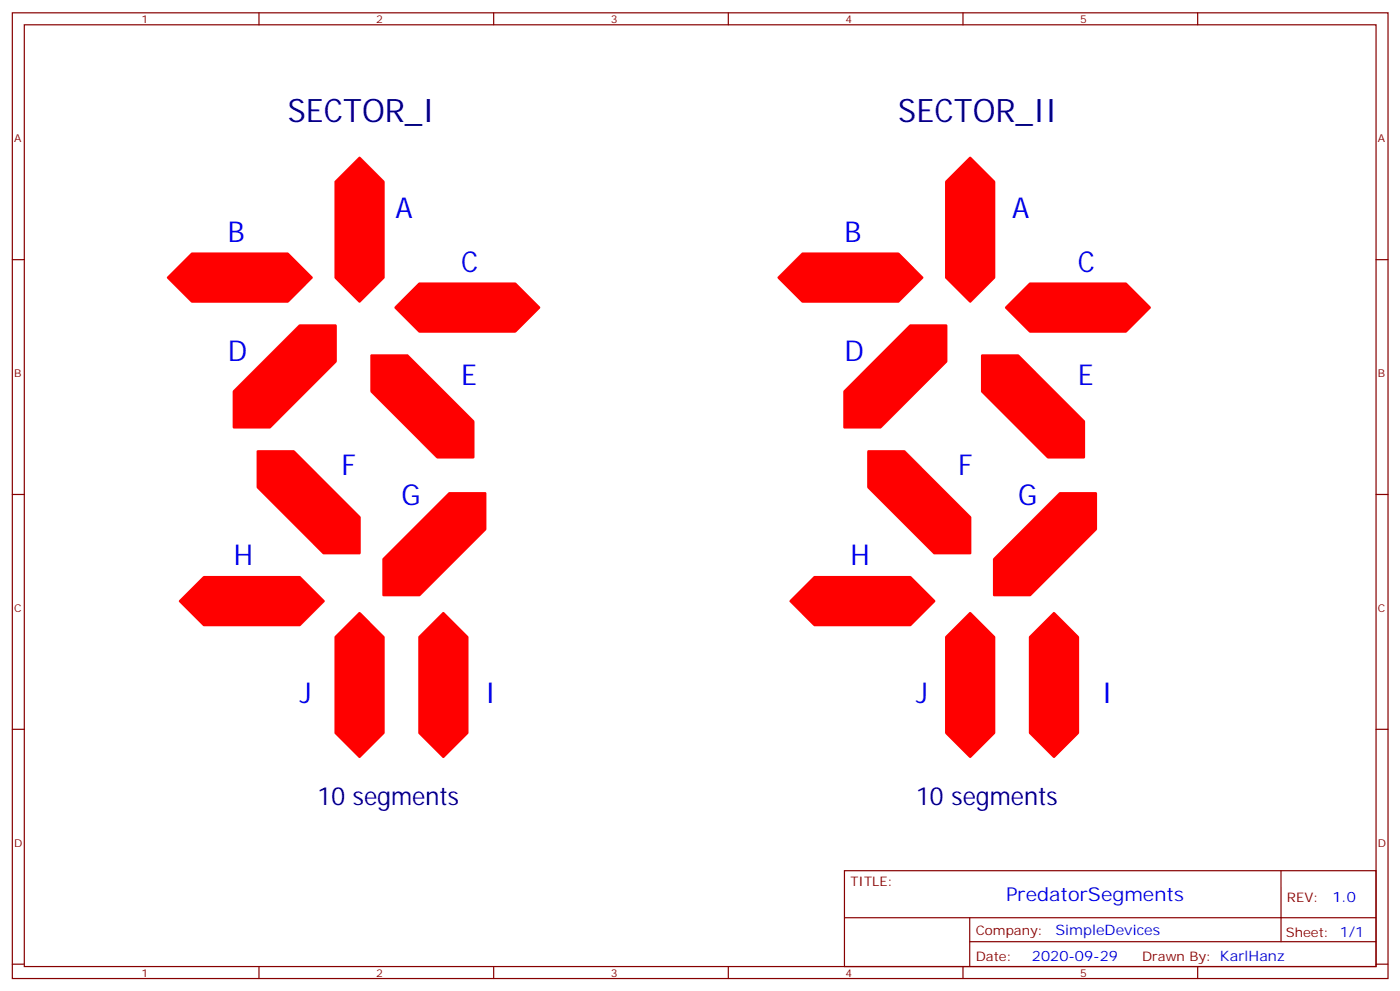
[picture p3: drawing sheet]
<svg xmlns="http://www.w3.org/2000/svg" width="413mm" height="292mm" viewBox="0 0 413 292" stroke-linecap="round" stroke-linejoin="round" font-family="sans-serif">
<g fill="none" stroke="#870000" stroke-width=".35">
<path d="M3.6 3.8h405.4v284.3h-405.4zM7.2 7.3h398.2v277.3h-398.2zM76.3 3.8v3.5M145.5 3.8v3.5M214.6 3.8v3.5M283.7 3.8v3.5M352.9 3.8v3.5M3.6 76.4h3.6M405.4 76.4h3.6M3.6 145.6h3.6M405.4 145.6h3.6M3.6 214.7h3.6"/>
<path d="M405.4 214.7h3.6M248.8 256.4h156.6v28.2h-156.6zM377.4 256.4v20.9M248.8 270.2h156.5M285.7 277.3h119.6M285.7 270.2v14.1M3.6 283.9h3.6M76.3 284.6v3.5M145.5 284.6v3.5M214.6 284.6v3.5M283.7 284.6v3.5M352.9 284.6v3.5"/>
<path d="M405.4 283.9h3.6"/>
</g>
<g fill="#f00" stroke="#f00" stroke-width=".71">
<path d="M98.9 53.5l7-7 7.1 7v28.2l-7.1 7.1-7-7.1z"/>
<path d="M98.9 187.6l7-7.1 7.1 7.1v28.2l-7.1 7-7-7z"/>
<path d="M123.6 187.6l7-7.1 7.1 7.1v28.2l-7.1 7-7-7z"/>
<path d="M53 177l7.1-7.1h28.2l7.1 7.1-7.1 7h-28.2z"/>
<path d="M49.5 81.7l7.1-7h28.2l7 7-7 7.1h-28.2z"/>
<path d="M116.5 90.6l7.1-7.1h28.2l7.1 7.1-7.1 7h-28.2z"/>
<path d="M88.3 95.8h10.6v10.6l-19.4 19.4h-10.6v-10.5z"/>
<path d="M132.4 145.2h10.6v10.6l-19.4 19.4h-10.6v-10.6z"/>
<path d="M109.5 104.7h10.6l19.4 19.4v10.6h-10.6l-19.4-19.4z"/>
<path d="M76 132.9h10.5l19.4 19.4v10.6h-10.5l-19.4-19.4z"/>
<path d="M278.8 53.5l7.1-7 7 7v28.2l-7 7.1-7.1-7.1z"/>
<path d="M278.8 187.6l7.1-7.1 7 7.1v28.2l-7 7-7.1-7z"/>
<path d="M303.5 187.6l7.1-7.1 7 7.1v28.2l-7 7-7.1-7z"/>
<path d="M232.9 177l7.1-7.1h28.2l7.1 7.1-7.1 7h-28.2z"/>
<path d="M229.4 81.7l7.1-7h28.2l7 7-7 7.1h-28.2z"/>
<path d="M296.4 90.6l7.1-7.1h28.2l7.1 7.1-7.1 7h-28.2z"/>
<path d="M268.2 95.8h10.6v10.6l-19.4 19.4h-10.6v-10.5z"/>
<path d="M292.9 164.6l19.4-19.4h10.6v10.6l-19.4 19.4h-10.6z"/>
<path d="M289.4 104.7h10.6l19.4 19.4v10.6h-10.6l-19.4-19.4z"/>
<path d="M255.9 132.9h10.6l19.4 19.4v10.6h-10.6l-19.4-19.4z"/>
</g>
<g font-size="9.5" fill="#000080">
<text x="84.8" y="35.9">SECTOR_I</text>
<text x="264.7" y="35.9">SECTOR_II</text>
</g>
<g font-size="8.5" fill="#00f">
<text x="116.5" y="64.1">A</text>
<text x="298.2" y="64.1">A</text>
<text x="67.1" y="71.2">B</text>
<text x="248.8" y="71.2">B</text>
<text x="135.9" y="80">C</text>
<text x="317.6" y="80">C</text>
<text x="67.1" y="106.4">D</text>
<text x="248.8" y="106.4">D</text>
<text x="135.9" y="113.5">E</text>
<text x="317.6" y="113.5">E</text>
<text x="100.6" y="139.9">F</text>
<text x="282.3" y="139.9">F</text>
<text x="118.3" y="148.8">G</text>
<text x="300" y="148.8">G</text>
<text x="68.9" y="166.4">H</text>
<text x="250.6" y="166.4">H</text>
<text x="88.3" y="207">J</text>
<text x="143" y="207">I</text>
<text x="270" y="207">J</text>
<text x="324.7" y="207">I</text>
</g>
<g font-size="7.4" fill="#000080">
<text x="93.6" y="237">10 segments</text>
<text x="270" y="237">10 segments</text>
</g>
<text font-size="5.6" fill="#00f" x="296.4" y="265.2">PredatorSegments</text>
<g font-size="4.2" fill="#00f">
<text x="392.6" y="265.6">1.0</text>
<text x="311" y="275.2">SimpleDevices</text>
<text x="304.1" y="283">2020-09-29</text>
</g>
<g font-size="3.9" fill="#800">
<text x="250.6" y="260.9">TITLE:</text>
<text x="379.2" y="265.6">REV:</text>
<text x="287.5" y="275.1">Company:</text>
<text x="378.9" y="275.8">Sheet: 1/1</text>
<text x="287.5" y="282.8">Date:</text>
<text x="336.5" y="282.9">Drawn By: KarlHanz</text>
</g>
<g font-size="3.2" fill="#800">
<text x="41.7" y="6.8">1</text>
<text x="110.9" y="6.8">2</text>
<text x="180" y="6.8">3</text>
<text x="249.2" y="6.8">4</text>
<text x="318.3" y="6.8">5</text>
<text x="4.2" y="41.9">A</text>
<text x="406" y="41.9">A</text>
<text x="4.2" y="111">B</text>
<text x="406" y="111">B</text>
<text x="4.2" y="180.2">C</text>
<text x="406" y="180.2">C</text>
<text x="4.2" y="249.3">D</text>
<text x="406" y="249.3">D</text>
<text x="41.7" y="287.6">1</text>
<text x="110.9" y="287.6">2</text>
<text x="180" y="287.6">3</text>
<text x="249.2" y="287.6">4</text>
<text x="318.3" y="287.6">5</text>
</g>
</svg>
